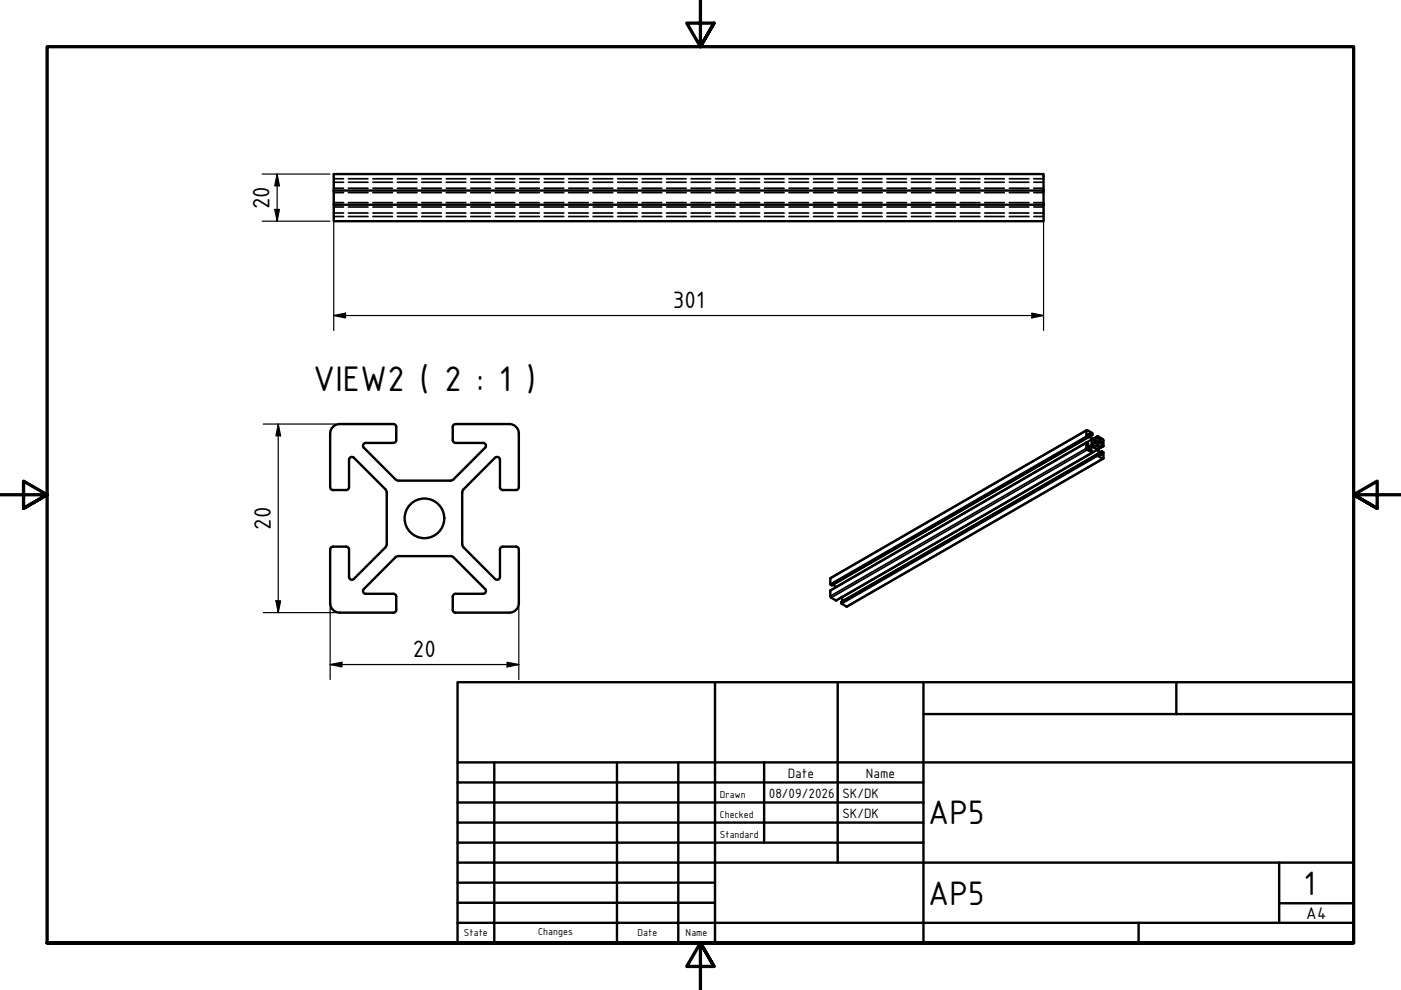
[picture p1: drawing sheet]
<svg xmlns="http://www.w3.org/2000/svg" width="297mm" height="210mm" viewBox="0 0 297 210" stroke-linecap="round" stroke-linejoin="round" font-family="sans-serif">
<!-- layer: Hidden (ISO) -->
<g fill="none" stroke="#000" stroke-width=".36">
<path d="M70.8 37.9h2M70.8 39.9h2M70.8 38.6h2M73.9 37.9h4.1M73.9 39.9h4.1M73.9 38.6h4.1M79.1 37.9h4.1M79.1 39.9h4.1M79.1 38.6h4.1M84.2 37.9h4.2M84.2 39.9h4.2M84.2 38.6h4.2"/>
<path d="M89.4 37.9h4.2M89.4 39.9h4.2M89.4 38.6h4.2M94.6 37.9h4.2M94.6 39.9h4.2M94.6 38.6h4.2M99.8 37.9h4.2M99.8 39.9h4.2M99.8 38.6h4.2M105 37.9h4.2M105 39.9h4.2M105 38.6h4.2"/>
<path d="M110.2 37.9h4.1M110.2 39.9h4.1M110.2 38.6h4.1M115.4 37.9h4.1M115.4 39.9h4.1M115.4 38.6h4.1M120.6 37.9h4.1M120.6 39.9h4.1M120.6 38.6h4.1M125.8 37.9h4.1M125.8 39.9h4.1M125.8 38.6h4.1"/>
<path d="M131 37.9h4.1M131 39.9h4.1M131 38.6h4.1M136.1 37.9h4.2M136.1 39.9h4.2M136.1 38.6h4.2M141.3 37.9h4.2M141.3 39.9h4.2M141.3 38.6h4.2M146.5 37.9h4.2M146.5 39.9h4.2M146.5 38.6h4.2"/>
<path d="M151.7 37.9h4.2M151.7 39.9h4.2M151.7 38.6h4.2M156.9 37.9h4.2M156.9 39.9h4.2M156.9 38.6h4.2M162.1 37.9h4.1M162.1 39.9h4.1M162.1 38.6h4.1M167.3 37.9h4.1M167.3 39.9h4.1M167.3 38.6h4.1"/>
<path d="M172.5 37.9h4.1M172.5 39.9h4.1M172.5 38.6h4.1M177.7 37.9h4.1M177.7 39.9h4.1M177.7 38.6h4.1M182.8 37.9h4.2M182.8 39.9h4.2M182.8 38.6h4.2M188 37.9h4.2M188 39.9h4.2M188 38.6h4.2"/>
<path d="M193.2 37.9h4.2M193.2 39.9h4.2M193.2 38.6h4.2M198.4 37.9h4.2M198.4 39.9h4.2M198.4 38.6h4.2M203.6 37.9h4.2M203.6 39.9h4.2M203.6 38.6h4.2M208.8 37.9h4.1M208.8 39.9h4.1M208.8 38.6h4.1"/>
<path d="M214 37.9h4.1M214 39.9h4.1M214 38.6h4.1M219.2 37.9h2.1M219.2 39.9h2.1M219.2 38.6h2.1M70.8 43.9h2M70.8 45.9h2M70.8 40.8h2M70.8 43h2M70.8 45.2h2M73.9 43.9h4.1"/>
<path d="M73.9 45.9h4.1M73.9 40.8h4.1M73.9 43h4.1M73.9 45.2h4.1M79.1 43.9h4.1M79.1 45.9h4.1M79.1 40.8h4.1M79.1 43h4.1M79.1 45.2h4.1M84.2 43.9h4.2M84.2 45.9h4.2M84.2 40.8h4.2"/>
<path d="M84.2 43h4.2M84.2 45.2h4.2M89.4 43.9h4.2M89.4 45.9h4.2M89.4 40.8h4.2M89.4 43h4.2M89.4 45.2h4.2M94.6 43.9h4.2M94.6 45.9h4.2M94.6 40.8h4.2M94.6 43h4.2M94.6 45.2h4.2"/>
<path d="M99.8 43.9h4.2M99.8 45.9h4.2M99.8 40.8h4.2M99.8 43h4.2M99.8 45.2h4.2M105 43.9h4.2M105 45.9h4.2M105 40.8h4.2M105 43h4.2M105 45.2h4.2M110.2 43.9h4.1M110.2 45.9h4.1"/>
<path d="M110.2 40.8h4.1M110.2 43h4.1M110.2 45.2h4.1M115.4 43.9h4.1M115.4 45.9h4.1M115.4 40.8h4.1M115.4 43h4.1M115.4 45.2h4.1M120.6 43.9h4.1M120.6 45.9h4.1M120.6 40.8h4.1M120.6 43h4.1"/>
<path d="M120.6 45.2h4.1M125.8 43.9h4.1M125.8 45.9h4.1M125.8 40.8h4.1M125.8 43h4.1M125.8 45.2h4.1M131 43.9h4.1M131 45.9h4.1M131 40.8h4.1M131 43h4.1M131 45.2h4.1M136.1 43.9h4.2"/>
<path d="M136.1 45.9h4.2M136.1 40.8h4.2M136.1 43h4.2M136.1 45.2h4.2M141.3 43.9h4.2M141.3 45.9h4.2M141.3 40.8h4.2M141.3 43h4.2M141.3 45.2h4.2M146.5 43.9h4.2M146.5 45.9h4.2M146.5 40.8h4.2"/>
<path d="M146.5 43h4.2M146.5 45.2h4.2M151.7 43.9h4.2M151.7 45.9h4.2M151.7 40.8h4.2M151.7 43h4.2M151.7 45.2h4.2M156.9 43.9h4.2M156.9 45.9h4.2M156.9 40.8h4.2M156.9 43h4.2M156.9 45.2h4.2"/>
<path d="M162.1 43.9h4.1M162.1 45.9h4.1M162.1 40.8h4.1M162.1 43h4.1M162.1 45.2h4.1M167.3 43.9h4.1M167.3 45.9h4.1M167.3 40.8h4.1M167.3 43h4.1M167.3 45.2h4.1M172.5 43.9h4.1M172.5 45.9h4.1"/>
<path d="M172.5 40.8h4.1M172.5 43h4.1M172.5 45.2h4.1M177.7 43.9h4.1M177.7 45.9h4.1M177.7 40.8h4.1M177.7 43h4.1M177.7 45.2h4.1M182.8 43.9h4.2M182.8 45.9h4.2M182.8 40.8h4.2M182.8 43h4.2"/>
<path d="M182.8 45.2h4.2M188 43.9h4.2M188 45.9h4.2M188 40.8h4.2M188 43h4.2M188 45.2h4.2M193.2 43.9h4.2M193.2 45.9h4.2M193.2 40.8h4.2M193.2 43h4.2M193.2 45.2h4.2M198.4 43.9h4.2"/>
<path d="M198.4 45.9h4.2M198.4 40.8h4.2M198.4 43h4.2M198.4 45.2h4.2M203.6 43.9h4.2M203.6 45.9h4.2M203.6 40.8h4.2M203.6 43h4.2M203.6 45.2h4.2M208.8 43.9h4.1M208.8 45.9h4.1M208.8 40.8h4.1"/>
<path d="M208.8 43h4.1M208.8 45.2h4.1M214 43.9h4.1M214 45.9h4.1M214 40.8h4.1M214 43h4.1M214 45.2h4.1M219.2 43.9h2.1M219.2 45.9h2.1M219.2 40.8h2.1M219.2 43h2.1M219.2 45.2h2.1"/>
</g>
<!-- layer: Visible (ISO) -->
<g fill="none" stroke="#000" stroke-width=".51">
<path d="M70.8 43.4h150.5v3.5h-150.5zM70.8 40.4v3M221.3 40.4v-3.5h-150.5v3.5h150.5v3M72 89.9a2 2 0 0 0-2 2v11.4a.6 .6 0 0 0 .6 .6h2.8a.6 .6 0 0 0 .6-.6v-5.8a.6 .6 0 0 1 .4-.6 .6 .6 0 0 1 .6 .1M72 89.9h11.4M75 97l6.7 6.7 .3 .5v11.2M77.2 94.9l6.6 6.7 .7 .3h11.2l.5-.3 6.6-6.7M77.6 93.9a.6 .6 0 0 0-.6 .4 .6 .6 0 0 0 .1 .6M77.6 93.9h5.8M83.4 89.9a.6 .6 0 0 1 .6 .6M84 90.5v2.8a.6 .6 0 0 1-.6 .6M96 90.5v2.8a.6 .6 0 0 0 .6 .6"/>
<path d="M96.6 89.9a.6 .6 0 0 0-.6 .6M96.6 89.9h11.4M96.6 93.9h5.8M102.4 93.9a.6 .6 0 0 1 .6 .4 .6 .6 0 0 1-.1 .6M108 89.9a2 2 0 0 1 2 2v11.4a.6 .6 0 0 1-.6 .6h-2.8a.6 .6 0 0 1-.6-.6v-5.8a.6 .6 0 0 0-.4-.6 .6 .6 0 0 0-.6 .1l-6.7 6.7M230.3 93.9l.1 1.3 1.1 .8 .1-.4-.6-.4 .6-.4a2.35 2.35 0 0 1 1.7 1.7l-.6-.2M230.4 93.8l-54.3 31.4v1.3l1.2 .8 54.3-31.3M230.4 91.2l-54.3 31.3v1.4l.3 .2 54.3-31.4M230.7 92.7l.1-.6a2.42 2.42 0 0 1 .6 2.3l-.6 .4-.1-.8-.4-.1M231.6 92.2l-.4 .2M231.8 93.8a.51 .51 0 0 1 .6 .3 .51 .51 0 0 1-.1 .6l-.5-.4zM232.7 92.5l1.2 .8v1.3"/>
<path d="M232.7 92.5v.4l.6 .4-.6 .4a2.35 2.35 0 0 1-1.7-1.8l.6 .3-.1-.4-1.1-.6-.1 1.3 .4 .2M232.7 96.2l-54.3 31.4v.4l1.2 .6 54.3-31.3M232.7 92.5l-1.1 .6M233.6 95.8l.4 .2-.1 1.3-1.2-.6v-.4M233.6 95.7l-.3 .2M233.9 94.6l-.3-.2-.1-.7-.6 .3a2.42 2.42 0 0 0 .6 2.4l.1-.6M233.9 94.6l-1 .6M82 115.4l-.3 .7-6.7 6.7M84.5 117.9l-.7 .3-6.6 6.7M84.5 117.9h11M95.5 117.9l.7 .3 6.6 6.7M98 115.4l.3 .7"/>
<path d="M98.3 103.7l-.3 .7v11M98.3 116.1l6.7 6.7a.6 .6 0 0 0 .6 .1 .6 .6 0 0 0 .4-.6v-5.8a.6 .6 0 0 1 .6-.6h2.8a.6 .6 0 0 1 .6 .6v11.4a2 2 0 0 1-2 2M72 129.9h11.4M75 122.8a.6 .6 0 0 1-.6 .1 .6 .6 0 0 1-.4-.6v-5.8a.6 .6 0 0 0-.6-.6h-2.8a.6 .6 0 0 0-.6 .6v11.4a2 2 0 0 0 2 2M77.1 124.9a.6 .6 0 0 0-.1 .6 .6 .6 0 0 0 .6 .4M77.6 125.9h5.8M83.4 125.9a.6 .6 0 0 1 .6 .6M84 129.3a.6 .6 0 0 1-.6 .6M84 126.5v2.8M96 129.3a.6 .6 0 0 0 .6 .6M96 126.5v2.8M96.6 125.9a.6 .6 0 0 0-.6 .6"/>
<path d="M96.6 129.9h11.4M96.6 125.9h5.8M102.9 124.9a.6 .6 0 0 1 .1 .6 .6 .6 0 0 1-.6 .4M176.7 123.9l.4 .7M178.4 126.7l.4 .7"/>
<circle cx="90" cy="109.9" r="4.2"/>
</g>
<!-- layer: Visible Narrow (ISO) -->
<g fill="none" stroke="#000" stroke-width=".36">
<path d="M230.3 93.9l-54.3 31.3M230.3 95.1l-54.3 31.3M230.3 91.3l-54.3 31.4M230.3 92.5l-54.3 31.3M230.4 92.6l-54.3 31.3M230.5 95.4l-54.3 31.3M230.7 92.7l-54.3 31.4M230.8 92.1l-.1 .1M231 91.9h.1M231.4 93.1l-54.3 31.4M231.4 93.3l-1 .5M231.4 94.4l-.7 .4"/>
<path d="M231.5 96l-54.3 31.3M231.5 92.2l-.3 .2M231.6 94.8l-.6 .4M232.6 95.3l-1 .6M232.7 96.3l-54.3 31.3M232.7 96.6l-54.3 31.3M232.7 92.5l-1 .6M232.7 92.8l-.8 .5M232.7 95.4l-54.3 31.4M232.7 96.7l-54.2 31.3M232.7 92.9l-.7 .4M233.3 93.2l-.8 .4"/>
<path d="M233.3 96.4l-.1 .1M233.6 95.8l-.3 .1M233.6 96.4h-.1M233.6 93.8l-.7 .4M233.6 94.4l-.7 .4M233.6 94.5l-.7 .4M233.8 97.3l-54.3 31.3M233.9 94.6l-1 .6"/>
</g>
<!-- layer: Border (ISO) -->
<path d="M148.5 -.1v10l-2.9-5h5.8l-2.9 5 2.9-5M0 104.9h10l-5-2.9v5.8l5-2.9-5 2.9M297 104.9h-10l5-2.9v5.8l-5-2.9 5 2.9M10 199.9v-190h277v190h-277h277M151.4 204.9l-2.9-5 2.9 5h-5.8l2.9-5v10" fill="none" stroke="#000" stroke-width=".7"/>
<!-- layer: Title (ISO) -->
<g fill="none" stroke="#000" stroke-width=".51">
<path d="M97 144.6h190v55.3h-190zM151.6 144.6v55.3M177.6 144.6v38.3M195.8 151.4h91.2M195.8 144.6v55.3M249.4 144.6v6.8M97 165.9h98.8M97 170.2h98.8M97 174.4h98.8M97 178.7h98.8M97 161.6h190M104.8 161.6v38.3"/>
<path d="M130.8 161.6v38.3M143.8 161.6v38.3M162 161.6v17.1M97 195.7h190M97 182.9h190M97 187.1h54.6M97 191.4h54.6M241.4 195.7v4.2M271.2 191.5h15.8M271.2 182.9v12.8"/>
</g>
<!-- layer: Dimension (ISO) -->
<g fill="none" stroke="#000" stroke-width=".25">
<path d="M55.6 36.9h14.4M58.8 36.9l.4 2.5h-.9zM58.8 36.9v10M55.6 46.9h14.4M58.3 44.4h.9l-.4 2.5zM70.8 44.1v26M221.3 44.1v26M70.8 66.9l2.5-.5v1zM70.8 66.9h150.5M218.8 66.4l2.5 .5-2.5 .5zM55.8 89.9h15.4M59 89.9l.5 2.5h-1z"/>
<path d="M59 89.9v40M55.8 129.9h15.4M58.5 127.4h1l-.5 2.5zM70 128.7v15.4M110 128.7v15.4M70 140.9l2.5-.5v1zM70 140.9h40M107.5 140.4l2.5 .5-2.5 .5z"/>
</g>
<path d="M58.8 36.9l.4 2.5h-.9zM58.3 44.4h.9l-.4 2.5zM70.8 66.9l2.5-.5v1zM218.8 66.4l2.5 .5-2.5 .5zM59 89.9l.5 2.5h-1zM58.5 127.4h1l-.5 2.5zM70 140.9l2.5-.5v1zM107.5 140.4l2.5 .5-2.5 .5z" fill="#000"/>
<text font-size="8.1" x="66.4" y="82.9">VIEW2 ( 2 : 1 )</text>
<g font-size="7.7">
<text x="196.8" y="174.8">AP5</text>
<text x="196.8" y="191.8">AP5</text>
<text x="276.4" y="189.7">1</text>
</g>
<g font-size="5.4">
<text x="57.1" y="44.4" transform="rotate(-90 57.1 44.4)">20</text>
<text x="142.7" y="65.3">301</text>
<text x="57.4" y="112.3" transform="rotate(-90 57.4 112.3)">20</text>
<text x="87.5" y="139.3">20</text>
</g>
<text font-size="3.9" x="277" y="194.8">A4</text>
<g font-size="3.1">
<text x="167" y="164.9">Date</text>
<text x="183.6" y="164.9">Name</text>
<text x="163" y="169.2">08/09/2026</text>
<text x="178.6" y="169.2">SK/DK</text>
<text x="178.6" y="173.4">SK/DK</text>
</g>
<g font-size="2.3">
<text x="152.6" y="169.2">Drawn</text>
<text x="152.6" y="173.4">Checked</text>
<text x="152.6" y="177.6">Standard</text>
<text x="98.3" y="198.5">State</text>
<text x="114.1" y="198.3">Changes</text>
<text x="135.2" y="198.5">Date</text>
<text x="145.4" y="198.5">Name</text>
</g>
</svg>
